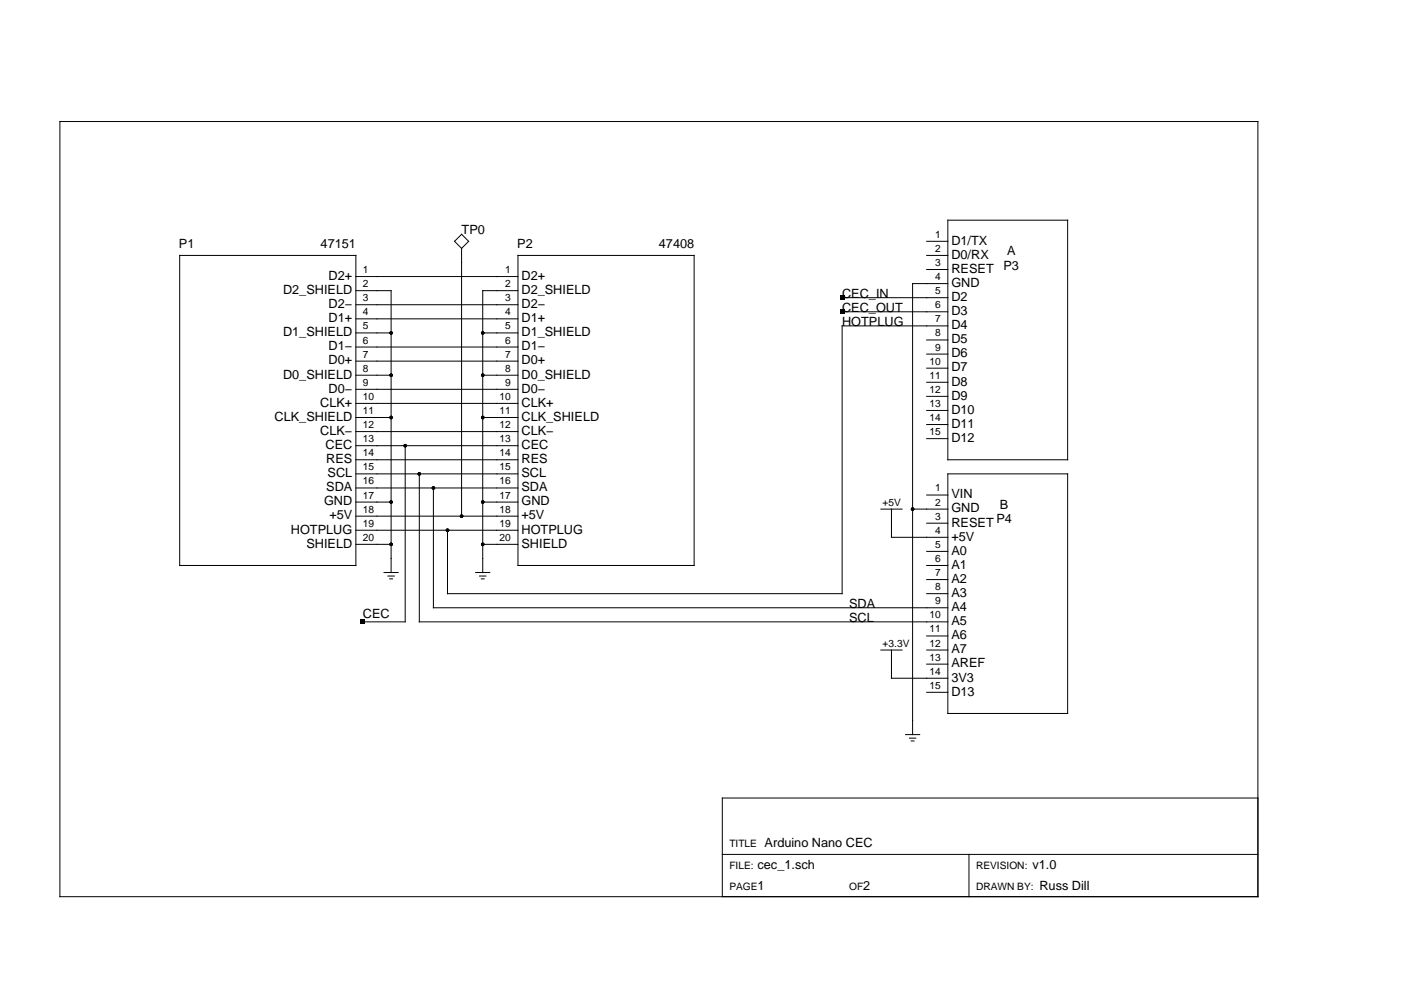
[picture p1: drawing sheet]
<svg xmlns="http://www.w3.org/2000/svg" width="297mm" height="210mm" viewBox="0 0 297 210" stroke-linecap="round" stroke-linejoin="round" font-family="sans-serif">
<g fill="none" stroke="#000" stroke-width=".21">
<path d="M12.7 25.8h254v164.3h-254zM38.1 54.2h37.4v65.7h-37.4zM75.5 58.6h34.3M97.9 52.7v56.7M97.9 49.7l1.5 1.5-1.5 1.5-1.5-1.5zM109.8 54.2h37.4v65.7h-37.4zM196.5 51.2h4.5M196.5 54.2h4.5M196.5 57.1h4.5M201 46.7h25.4v50.8h-25.4zM75.5 79.6h7.4M75.5 70.6h7.4"/>
<path d="M75.5 61.6h7.4v59.8M75.5 64.6h34.3M75.5 67.6h34.3M75.5 73.6h34.3M75.5 76.6h34.3M102.3 79.6h7.5M102.3 70.6h7.5M109.8 61.6h-7.5v59.8M178.5 63.1h22.5M178.5 66.1h22.5M196.5 72.1h4.5M196.5 75.1h4.5"/>
<path d="M196.5 78.1h4.5M201 60.1h-7.5v95.7M201 69.1h-22.5v56.8h-83.6v-13.5M75.5 88.5h7.4M75.5 97.5h34.3M75.5 82.5h34.3M75.5 85.5h34.3M75.5 91.5h34.3M75.5 94.5h34.3M85.9 94.5v37.3h-9M102.3 88.5h7.5M196.5 81h4.5"/>
<path d="M196.5 84h4.5M196.5 87h4.5M196.5 90h4.5M196.5 93h4.5M75.5 115.4h7.4M75.5 106.4h7.4M75.5 100.5h34.3M75.5 103.5h34.3M75.5 109.4h34.3M75.5 112.4h34.3M88.9 100.5v31.3h112.1M91.9 103.5v25.4h109.1"/>
<path d="M102.3 115.4h7.5M102.3 106.4h7.5M186.8 107.9h4.4M189 107.9v6h12M193.5 107.9h7.5M196.5 105h4.5M196.5 110.9h4.5M196.5 116.9h4.5M196.5 119.9h4.5M201 100.5h25.4v50.8h-25.4zM81.4 121.4h3M82.3 122.1h1.3"/>
<path d="M82.6 122.7h.6M100.9 121.4h2.9M101.7 122.1h1.3M102 122.7h.6M186.8 137.8h4.4M189 137.8v6h12M196.5 137.8h4.5M196.5 122.9h4.5M196.5 125.9h4.5M196.5 134.8h4.5M192 155.8h3M192.8 156.5h1.4"/>
<path d="M193.2 157.1h.6M196.5 140.8h4.5M196.5 146.8h4.5M266.7 169.2h-113.6v20.9M153.1 181.2h113.6M205.4 181.2v8.9"/>
</g>
<g fill="#000">
<path d="M178.1 62.7h.9v.9h-.9zM178.1 65.7h.9v.9h-.9zM76.5 131.4h.9v.9h-.9z"/>
<circle cx="82.9" cy="79.6" r=".37"/>
<circle cx="82.9" cy="70.6" r=".37"/>
<circle cx="102.3" cy="79.6" r=".37"/>
<circle cx="102.3" cy="70.6" r=".37"/>
<circle cx="82.9" cy="88.5" r=".37"/>
<circle cx="85.9" cy="94.5" r=".37"/>
<circle cx="102.3" cy="88.5" r=".37"/>
<circle cx="82.9" cy="115.4" r=".37"/>
<circle cx="82.9" cy="106.4" r=".37"/>
<circle cx="88.9" cy="100.5" r=".37"/>
<circle cx="91.9" cy="103.5" r=".37"/>
<circle cx="94.9" cy="112.4" r=".37"/>
<circle cx="97.9" cy="109.4" r=".37"/>
<circle cx="102.3" cy="115.4" r=".37"/>
<circle cx="102.3" cy="106.4" r=".37"/>
<circle cx="193.5" cy="107.9" r=".37"/>
</g>
<g font-size="2.7">
<text x="37.9" y="52.7">P1</text>
<text x="68" y="52.7">47151</text>
<text x="97.9" y="49.7">TP0</text>
<text x="109.7" y="52.7">P2</text>
<text x="139.7" y="52.7">47408</text>
<text x="201.7" y="51.9">D1/TX</text>
<text x="69.7" y="59.3">D2+</text>
<text x="110.6" y="59.3">D2+</text>
<text x="201.7" y="54.9">D0/RX</text>
<text x="201.7" y="57.9">RESET</text>
<text x="212.8" y="57.1">P3</text>
<text x="213.5" y="54.2">A</text>
<text x="60" y="62.3">D2_SHIELD</text>
<text x="69.7" y="65.3">D2−</text>
<text x="110.6" y="62.3">D2_SHIELD</text>
<text x="110.6" y="65.3">D2−</text>
<text x="178.5" y="63.1">CEC_IN</text>
<text x="201.7" y="60.8">GND</text>
<text x="201.7" y="63.8">D2</text>
<text x="60" y="71.3">D1_SHIELD</text>
<text x="69.7" y="68.3">D1+</text>
<text x="110.6" y="68.3">D1+</text>
<text x="110.6" y="71.3">D1_SHIELD</text>
<text x="178.5" y="66.1">CEC_OUT</text>
<text x="178.5" y="69.1">HOTPLUG</text>
<text x="201.7" y="66.8">D3</text>
<text x="201.7" y="69.8">D4</text>
<text x="69.7" y="74.3">D1−</text>
<text x="69.7" y="77.3">D0+</text>
<text x="110.6" y="74.3">D1−</text>
<text x="110.6" y="77.3">D0+</text>
<text x="201.7" y="72.8">D5</text>
<text x="201.7" y="75.8">D6</text>
<text x="60" y="80.3">D0_SHIELD</text>
<text x="69.7" y="83.2">D0−</text>
<text x="110.6" y="80.3">D0_SHIELD</text>
<text x="110.6" y="83.2">D0−</text>
<text x="201.7" y="78.8">D7</text>
<text x="201.7" y="81.8">D8</text>
<text x="58.2" y="89.2">CLK_SHIELD</text>
<text x="67.9" y="86.2">CLK+</text>
<text x="110.6" y="86.2">CLK+</text>
<text x="110.6" y="89.2">CLK_SHIELD</text>
<text x="201.7" y="84.7">D9</text>
<text x="201.7" y="87.7">D10</text>
<text x="67.9" y="92.2">CLK−</text>
<text x="69" y="95.2">CEC</text>
<text x="110.6" y="92.2">CLK−</text>
<text x="110.6" y="95.2">CEC</text>
<text x="201.7" y="90.7">D11</text>
<text x="201.7" y="93.7">D12</text>
<text x="69.2" y="98.2">RES</text>
<text x="69.5" y="101.2">SCL</text>
<text x="110.6" y="98.2">RES</text>
<text x="110.6" y="101.2">SCL</text>
<text x="68.7" y="107.2">GND</text>
<text x="69.2" y="104.2">SDA</text>
<text x="110.6" y="104.2">SDA</text>
<text x="110.6" y="107.2">GND</text>
<text x="201.7" y="105.7">VIN</text>
<text x="212" y="107.9">B</text>
<text x="61.7" y="113.1">HOTPLUG</text>
<text x="69.8" y="110.1">+5V</text>
<text x="110.6" y="110.1">+5V</text>
<text x="110.6" y="113.1">HOTPLUG</text>
<text x="201.7" y="108.7">GND</text>
<text x="201.7" y="111.6">RESET</text>
<text x="211.3" y="110.9">P4</text>
<text x="65" y="116.1">SHIELD</text>
<text x="110.6" y="116.1">SHIELD</text>
<text x="201.7" y="114.6">+5V</text>
<text x="201.7" y="117.6">A0</text>
<text x="201.7" y="120.6">A1</text>
<text x="201.7" y="123.6">A2</text>
<text x="76.9" y="131.1">CEC</text>
<text x="180" y="128.9">SDA</text>
<text x="180" y="131.8">SCL</text>
<text x="201.7" y="126.6">A3</text>
<text x="201.7" y="129.6">A4</text>
<text x="201.7" y="132.6">A5</text>
<text x="201.7" y="135.5">A6</text>
<text x="201.7" y="138.5">A7</text>
<text x="201.7" y="141.5">AREF</text>
<text x="201.7" y="144.5">3V3</text>
<text x="201.7" y="147.5">D13</text>
<text x="162.1" y="179.7">Arduino Nano CEC</text>
<text x="160.6" y="184.1">cec_1.sch</text>
<text x="218.9" y="184.1">v1.0</text>
<text x="160.6" y="188.6">1</text>
<text x="183" y="188.6">2</text>
<text x="220.4" y="188.6">Russ Dill</text>
</g>
<g font-size="2.2">
<text x="198.3" y="50.4">1</text>
<text x="198.3" y="53.4">2</text>
<text x="76.9" y="57.9">1</text>
<text x="107.1" y="57.9">1</text>
<text x="198.3" y="56.4">3</text>
<text x="198.3" y="59.4">4</text>
<text x="76.9" y="60.9">2</text>
<text x="76.9" y="63.9">3</text>
<text x="107.1" y="60.9">2</text>
<text x="107.1" y="63.9">3</text>
<text x="198.3" y="62.4">5</text>
<text x="198.3" y="65.4">6</text>
<text x="76.9" y="69.8">5</text>
<text x="76.9" y="66.9">4</text>
<text x="107.1" y="66.9">4</text>
<text x="107.1" y="69.8">5</text>
<text x="198.3" y="68.3">7</text>
<text x="198.3" y="71.3">8</text>
<text x="76.9" y="72.8">6</text>
<text x="76.9" y="75.8">7</text>
<text x="107.1" y="72.8">6</text>
<text x="107.1" y="75.8">7</text>
<text x="197.1" y="77.3">10</text>
<text x="198.3" y="74.3">9</text>
<text x="76.9" y="78.8">8</text>
<text x="76.9" y="81.8">9</text>
<text x="107.1" y="78.8">8</text>
<text x="107.1" y="81.8">9</text>
<text x="197.1" y="80.3">11</text>
<text x="197.1" y="83.3">12</text>
<text x="76.9" y="84.8">10</text>
<text x="76.9" y="87.8">11</text>
<text x="105.9" y="84.8">10</text>
<text x="105.9" y="87.8">11</text>
<text x="197.1" y="86.3">13</text>
<text x="197.1" y="89.3">14</text>
<text x="76.9" y="90.8">12</text>
<text x="76.9" y="93.7">13</text>
<text x="105.9" y="90.8">12</text>
<text x="105.9" y="93.7">13</text>
<text x="197.1" y="92.3">15</text>
<text x="76.9" y="99.7">15</text>
<text x="76.9" y="96.7">14</text>
<text x="105.9" y="96.7">14</text>
<text x="105.9" y="99.7">15</text>
<text x="76.9" y="105.7">17</text>
<text x="76.9" y="102.7">16</text>
<text x="105.9" y="102.7">16</text>
<text x="105.9" y="105.7">17</text>
<text x="187.1" y="107.2">+5V</text>
<text x="198.3" y="104.2">1</text>
<text x="198.3" y="107.2">2</text>
<text x="76.9" y="111.7">19</text>
<text x="76.9" y="108.7">18</text>
<text x="105.9" y="108.7">18</text>
<text x="105.9" y="111.7">19</text>
<text x="198.3" y="110.2">3</text>
<text x="198.3" y="113.2">4</text>
<text x="76.9" y="114.7">20</text>
<text x="105.9" y="114.7">20</text>
<text x="198.3" y="116.2">5</text>
<text x="198.3" y="119.1">6</text>
<text x="198.3" y="122.1">7</text>
<text x="198.3" y="125.1">8</text>
<text x="197.1" y="131.1">10</text>
<text x="198.3" y="128.1">9</text>
<text x="187.1" y="137.1">+3.3V</text>
<text x="197.1" y="134.1">11</text>
<text x="197.1" y="137.1">12</text>
<text x="197.1" y="140.1">13</text>
<text x="197.1" y="143.1">14</text>
<text x="197.1" y="146">15</text>
<text x="154.6" y="179.7">TITLE</text>
<text x="154.6" y="184.1">FILE:</text>
<text x="206.9" y="184.1">REVISION:</text>
<text x="154.6" y="188.6">PAGE</text>
<text x="180" y="188.6">OF</text>
<text x="206.9" y="188.6">DRAWN BY:</text>
</g>
</svg>
